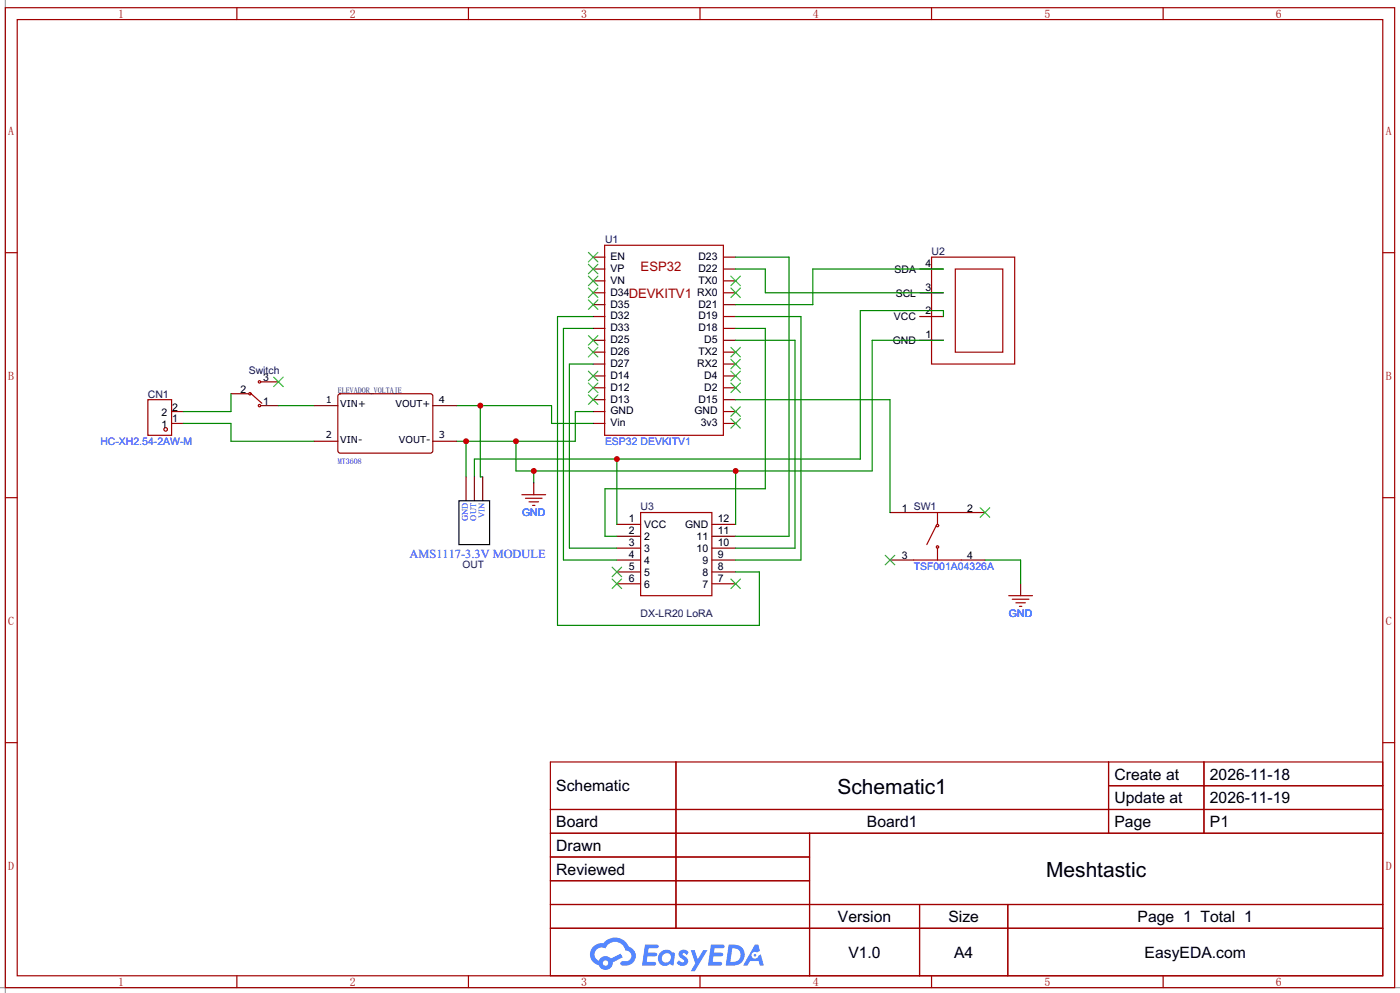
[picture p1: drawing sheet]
<svg xmlns="http://www.w3.org/2000/svg" width="299mm" height="212mm" viewBox="0 0 299 212" stroke-linecap="round" stroke-linejoin="round" font-family="sans-serif">
<path d="M1.1 0v212.3M0 211.2h299.5" fill="none" stroke="#999" stroke-width=".25"/>
<g fill="none" stroke="#a10000" stroke-width=".25">
<path d="M1.1 1.6h297.2v209.6h-297.2zM3.7 4.2h292.1v204.5h-292.1zM50.7 1.6v2.6M100.2 1.6v2.6M149.7 1.6v2.6M199.3 1.6v2.6M248.8 1.6v2.6M1.1 54h2.6M295.8 54h2.5M1.1 106.4h2.6M295.8 106.4h2.5M1.1 158.8h2.6"/>
<path d="M295.8 158.8h2.5M117.7 162.9h178.1v45.8h-178.1zM117.7 173.1h178.1M117.7 178.2h178.1M144.6 162.9v35.6M173.2 178.2v30.5M237.1 162.9v15.3M237.1 168h58.7M257.5 162.9v15.3M117.7 183.3h55.5M117.7 193.4h178.1M117.7 188.3h55.5"/>
<path d="M117.7 198.5h178.1M196.7 193.4v15.3M215.6 193.4v15.3M50.7 208.7v2.5M100.2 208.7v2.5M149.7 208.7v2.5M199.3 208.7v2.5M248.8 208.7v2.5"/>
</g>
<g fill="#5487ff">
<path d="M145.5 203.3a1.3 1.3 0 0 1 1.8 .3l-.4 .6a.54 .54 0 0 0-.9-.2l.1 .2a1.28 1.28 0 0 1 .8 2 1.53 1.53 0 0 1-2.2-.3l.5-.6 .8 .5a.31 .31 0 0 0 .4-.3 .31 .31 0 0 0-.3-.3 1.12 1.12 0 0 1-.6-1.9z"/>
<path d="M147.7 203.2h.9l.7 1.9 1.1-1.9h.9l-2.7 4.5h-.9l1-1.7z"/>
<path d="M138 202h1.6a1.31 1.31 0 0 1 1.2 .2 .4 .4 0 0 1-.3 .6h-1.8l-.1 .9h1.6a.4 .4 0 0 1 .4 .4 .4 .4 0 0 1-.4 .4h-1.7l-.2 1.2h1.4a.46 .46 0 0 1 .5 .1 .46 .46 0 0 1 .1 .5l-.3 .2h-2.7z"/>
<path d="M152.1 202h1.6a1.32 1.32 0 0 1 1.3 .2 .39 .39 0 0 1-.4 .6h-1.7l-.2 .9h1.7a.4 .4 0 0 1 .3 .4 .4 .4 0 0 1-.4 .4h-1.7l-.2 1.2h1.4a.46 .46 0 0 1 .5 .1 .46 .46 0 0 1 .1 .5l-.3 .2h-2.7z"/>
<path d="M161.5 202h.7l.4 1.3-.7 .4a.75 .75 0 0 0-1.1 .3 .75 .75 0 0 0 .5 1 .75 .75 0 0 0 .9-.6l.6-.3 .6 2.4h-.9l-.2-1h-1.9l-.5 1h-.9z"/>
<path d="M155.9 202l-.7 4.5h1.5a2.27 2.27 0 0 0 2.6-2.3 2.27 2.27 0 0 0-2.7-2.2zM156.6 202.8a1.5 1.5 0 0 1 1.8 1.5 1.5 1.5 0 0 1-1.9 1.4h-.3z"/>
<path d="M141.3 203.6a1.6 1.6 0 0 0-.3 2.3 1.6 1.6 0 0 0 2.3 .2l.8 .4 .3-2.5-.2-.3h-.4a1.58 1.58 0 0 0-2.5-.1zM141.9 204.1a.98 .98 0 0 1 1.6 .5 .98 .98 0 0 1-1.1 1.2 .94 .94 0 0 1-.8-.6 .94 .94 0 0 1 .3-1.1z"/>
<path d="M126.9 202.4a2.37 2.37 0 0 0 1.2 4 1.54 1.54 0 0 0 1.7 1 1.54 1.54 0 0 0 1.3-1.6l2.1-1.1-.5-.8-2 1.1a1.57 1.57 0 0 0-2.6 .4 1.5 1.5 0 0 1-.8-2.1 1.5 1.5 0 0 1 2.2-.5 2.23 2.23 0 0 1 2.3-1.4 2.23 2.23 0 0 1 2 1.8 1.16 1.16 0 0 1 1.2 1.1 1.16 1.16 0 0 1-1 1.3h-.7a.47 .47 0 0 0-.6 .3 .47 .47 0 0 0 .4 .6 2.17 2.17 0 0 0 2.5-1 2.17 2.17 0 0 0-.3-2.6l-.8-.5a3.2 3.2 0 0 0-5.4-.7l-1.2 .1zM129 206a.58 .58 0 0 1 1.1 0 .58 .58 0 0 1-1.1 0z"/>
<circle cx="161.5" cy="204.3" r=".28"/>
</g>
<g fill="none" stroke="#870000" stroke-width=".25">
<path d="M126.9 55h2.5M126.9 57.5h2.5M154.8 55h2.6M154.8 57.5h2.6M196.7 57.5h5.1M126.9 60.1h2.5M126.9 62.6h2.5M126.9 65.1h2.5M126.9 67.7h2.5M126.9 70.2h2.5M126.9 72.8h2.5M126.9 75.3h2.5"/>
<path d="M126.9 77.8h2.5M154.8 60.1h2.6M154.8 62.6h2.6M154.8 65.1h2.6M154.8 67.7h2.6M154.8 70.2h2.6M154.8 72.8h2.6M154.8 75.3h2.6M154.8 77.8h2.6M196.7 62.6h5.1M196.7 67.7h5.1M196.7 72.8h5.1"/>
<path d="M36.7 88h2.5M36.7 90.5h2.5M126.9 80.4h2.5M126.9 82.9h2.5M126.9 85.5h2.5M126.9 88h2.5M126.9 90.5h2.5M154.8 80.4h2.6M154.8 82.9h2.6M154.8 85.5h2.6M154.8 88h2.6M154.8 90.5h2.6"/>
<path d="M132 112.1h5M132 114.7h5M132 117.2h5M132 119.8h5M152.3 112.1h5.1M152.3 114.7h5.1M152.3 117.2h5.1M152.3 119.8h5.1M190.4 119.8h5.1M190.4 109.6h5.1M205.6 119.8h5.1M205.6 109.6h5.1"/>
<path d="M132 122.3h5M132 124.8h5M152.3 122.3h5.1M152.3 124.8h5.1M218.3 124.8v2.6"/>
</g>
<g fill="none" stroke="#3c3" stroke-width=".25">
<path d="M125.9 54l2 2M125.9 56.5l2 2M125.9 59.1l2 2M127.9 54l-2 2M127.9 56.5l-2 2M127.9 59.1l-2 2M156.3 59.1l2.1 2M158.4 59.1l-2.1 2M125.9 61.6l2 2M125.9 64.1l2 2.1M125.9 71.8l2 2M125.9 74.3l2 2"/>
<path d="M125.9 79.4l2 2M127.9 61.6l-2 2M127.9 64.1l-2 2.1M127.9 71.8l-2 2M127.9 74.3l-2 2M127.9 79.4l-2 2M156.3 61.6l2.1 2M156.3 74.3l2.1 2M156.3 76.8l2.1 2.1M156.3 79.4l2.1 2M158.4 61.6l-2.1 2M158.4 74.3l-2.1 2"/>
<path d="M158.4 76.8l-2.1 2.1M158.4 79.4l-2.1 2M125.9 81.9l2 2M125.9 84.5l2 2M127.9 81.9l-2 2M127.9 84.5l-2 2M156.3 81.9l2.1 2M156.3 87l2.1 2M156.3 89.5l2.1 2.1M158.4 81.9l-2.1 2M158.4 87l-2.1 2M158.4 89.5l-2.1 2.1"/>
<path d="M189.4 118.7l2 2.1M191.4 118.7l-2 2.1M209.7 108.6l2 2M211.7 108.6l-2 2M130.9 121.3l2.1 2M130.9 123.8l2.1 2.1M133 121.3l-2.1 2M133 123.8l-2.1 2.1M156.3 123.8l2.1 2.1M158.4 123.8l-2.1 2.1"/>
</g>
<g fill="none" stroke="#a10000" stroke-width=".25">
<path d="M129.3 52.4h25.4v40.7h-25.4zM199.3 55h17.7v22.8h-17.7zM204.3 57.5h10.2v17.8h-10.2zM31.6 85.5h5.1v7.6h-5.1zM137 109.6h15.3v17.8h-15.3zM195.5 119.8h10.1M195.5 109.6h10.1M200.3 112.4l-2.1 4.1M200.5 109.6v2.5M200.5 117.2v2.6M215.8 127.4h5.1M216.5 128.1h3.6"/>
<path d="M217.3 128.9h2M218.1 129.7h.5"/>
<circle cx="35.4" cy="91.8" r=".38"/>
<circle cx="200.5" cy="112.4" r=".25"/>
<circle cx="200.5" cy="117" r=".25"/>
</g>
<g fill="none" stroke="#008700" stroke-width=".25">
<path d="M157.4 55h11.4v59.7h-11.4M157.4 57.5h6.3v5.1h38.1M201.8 57.5h-27.9v7.6h-16.5M126.9 70.2h-6.4v49.6h11.5M126.9 77.8h-5.1v39.4h10.2M126.9 67.7h-7.6v66h43.1v-11.4h-5M157.4 70.2h6.3v34.3h-34.3v10.2h2.6M157.4 72.8h12.7v44.4h-12.7M157.4 67.7h13.9v52.1h-13.9M201.8 72.8h-15.2v27.9h-76.2v-6.3M99.7 94.4v7.6M126.9 88h-3.8v6.4h-25.4"/>
<path d="M157.4 85.5h33v24.1M114.2 100.7v2.5M157.4 100.7v11.4M210.7 119.8h7.6v5"/>
</g>
<g fill="#c00">
<circle cx="99.7" cy="94.4" r=".63"/>
<circle cx="110.4" cy="94.4" r=".63"/>
<circle cx="114.2" cy="100.7" r=".63"/>
<circle cx="157.4" cy="100.7" r=".63"/>
</g>
<path d="M201.8 67.7v-1.3h-17.8v31.8h-82.5v3.8M132 98.2v13.9" fill="none" stroke="#008700" stroke-width=".25"/>
<circle cx="132" cy="98.2" r=".63" fill="#c00"/>
<path d="M97.7 86.7h20.3v3.8h8.9M102.7 86.7v15.3h.6" fill="none" stroke="#008700" stroke-width=".25"/>
<circle cx="102.7" cy="86.7" r=".63" fill="#c00"/>
<g fill="none" stroke="#a10000" stroke-width=".25">
<path d="M53.7 84.2l2.3 2M111.6 105.8h5.1M112.4 106.5h3.6M113.2 107.3h2M113.9 108.1h.5"/>
<circle cx="53.5" cy="84.2" r=".25"/>
<circle cx="55.5" cy="86.7" r=".25"/>
<circle cx="55.5" cy="81.7" r=".25"/>
</g>
<path d="M49.4 84.2h3.8M55.8 81.7h3.8M55.8 86.7h3.8M67.2 86.7h5.1M67.2 94.4h5.1M72.3 84.4l.5-.2 19.5 .1 .3 .4-.1 11.9-.4 .3-19.6-.1-.2-.4zM92.6 86.7h5.1M92.6 94.4h5.1M99.7 102v5.1M101.5 102v5.1M103.3 102v5.1M114.2 103.2v2.6" fill="none" stroke="#870000" stroke-width=".25"/>
<path d="M58.5 80.6l2.1 2.1M60.6 80.6l-2.1 2.1" fill="none" stroke="#3c3" stroke-width=".25"/>
<path d="M98.2 107.1h6.5v9.4h-6.5z" fill="none" stroke="#000" stroke-width=".25"/>
<path d="M39.2 90.5h10.2v3.9h17.8M49.4 84.2v3.8h-10.2M59.6 86.7h7.6" fill="none" stroke="#008700" stroke-width=".25"/>
<g font-size="4.5">
<text x="179.1" y="169.8">Schematic1</text>
<text x="223.8" y="187.6">Meshtastic</text>
</g>
<g font-size="3.4">
<text x="238.4" y="166.7">Create at</text>
<text x="258.8" y="166.7">2026-11-18</text>
<text x="119" y="169.2">Schematic</text>
<text x="238.4" y="171.8">Update at</text>
<text x="258.8" y="171.8">2026-11-19</text>
<text x="119" y="176.9">Board</text>
<text x="185.4" y="176.9">Board1</text>
<text x="238.4" y="176.9">Page</text>
<text x="258.8" y="176.9">P1</text>
<text x="119" y="181.9">Drawn</text>
<text x="119" y="187">Reviewed</text>
<text x="179.2" y="197.2">Version</text>
<text x="202.9" y="197.2">Size</text>
<text x="243.3" y="197.2">Page 1 Total 1</text>
<text x="181.5" y="204.8">V1.0</text>
<text x="204.1" y="204.8">A4</text>
<text x="244.8" y="204.8">EasyEDA.com</text>
</g>
<g font-size="2.8" fill="#a00000">
<text x="137" y="57.9">ESP32</text>
<text x="134.5" y="63.8">DEVKITV1</text>
</g>
<text font-size="2.6" fill="#00f" x="87.6" y="119.3">AMS1117-3.3V MODULE</text>
<g font-size="2.5" fill="#a00000">
<text x="25.3" y="3.8">1</text>
<text x="74.8" y="3.8">2</text>
<text x="124.3" y="3.8">3</text>
<text x="173.9" y="3.8">4</text>
<text x="223.4" y="3.8">5</text>
<text x="272.9" y="3.8">6</text>
<text x="1.8" y="28.8">A</text>
<text x="296.4" y="28.8">A</text>
<text x="1.8" y="81.2">B</text>
<text x="296.4" y="81.2">B</text>
<text x="1.8" y="133.5">C</text>
<text x="296.4" y="133.5">C</text>
<text x="1.8" y="185.9">D</text>
<text x="296.4" y="185.9">D</text>
<text x="25.3" y="210.9">1</text>
<text x="74.8" y="210.9">2</text>
<text x="124.3" y="210.9">3</text>
<text x="173.9" y="210.9">4</text>
<text x="223.4" y="210.9">5</text>
<text x="272.9" y="210.9">6</text>
</g>
<g font-size="2.2" fill="#000080">
<text x="129.4" y="52">U1</text>
<text x="199.3" y="54.5">U2</text>
<text x="53.2" y="79.9">Switch</text>
<text x="31.6" y="85">CN1</text>
<text x="111.7" y="110.4">GND</text>
<text x="137" y="109.1">U3</text>
<text x="98.9" y="121.6">OUT</text>
<text x="137" y="132">DX-LR20 LoRA</text>
<text x="215.8" y="132">GND</text>
</g>
<g font-size="2.2">
<text x="130.6" y="55.6">EN</text>
<text x="130.6" y="58.1">VP</text>
<text x="149.4" y="55.6">D23</text>
<text x="149.4" y="58.1">D22</text>
<text x="191.4" y="58.3">SDA</text>
<text x="198" y="57.1">4</text>
<text x="130.6" y="60.7">VN</text>
<text x="130.6" y="63.2">D34</text>
<text x="130.6" y="65.8">D35</text>
<text x="149.1" y="63.2">RX0</text>
<text x="149.4" y="60.7">TX0</text>
<text x="149.4" y="65.8">D21</text>
<text x="191.6" y="63.4">SCL</text>
<text x="198" y="62.2">3</text>
<text x="130.6" y="68.3">D32</text>
<text x="130.6" y="70.8">D33</text>
<text x="149.4" y="68.3">D19</text>
<text x="149.4" y="70.8">D18</text>
<text x="191.2" y="68.5">VCC</text>
<text x="198" y="67.2">2</text>
<text x="130.6" y="73.4">D25</text>
<text x="130.6" y="75.9">D26</text>
<text x="149.4" y="75.9">TX2</text>
<text x="150.6" y="73.4">D5</text>
<text x="191" y="73.6">GND</text>
<text x="198" y="72.3">1</text>
<text x="51.5" y="84">2</text>
<text x="56.3" y="81.4">3</text>
<text x="130.6" y="78.5">D27</text>
<text x="130.6" y="81">D14</text>
<text x="130.6" y="83.5">D12</text>
<text x="149.1" y="78.5">RX2</text>
<text x="150.6" y="81">D4</text>
<text x="150.6" y="83.5">D2</text>
<text x="34.5" y="89.1">2</text>
<text x="36.8" y="87.8">2</text>
<text x="56.3" y="86.5">1</text>
<text x="130.6" y="86.1">D13</text>
<text x="130.6" y="88.6">GND</text>
<text x="148.5" y="88.6">GND</text>
<text x="149.4" y="86.1">D15</text>
<text x="34.5" y="91.6">1</text>
<text x="36.8" y="90.3">1</text>
<text x="130.6" y="91.2">Vin</text>
<text x="149.9" y="91.2">3v3</text>
<text x="134.5" y="111.7">1</text>
<text x="137.8" y="113">VCC</text>
<text x="146.5" y="113">GND</text>
<text x="153.5" y="111.7">12</text>
<text x="192.9" y="109.4">1 SW1</text>
<text x="206.9" y="109.4">2</text>
<text x="134.5" y="114.2">2</text>
<text x="134.5" y="116.8">3</text>
<text x="134.5" y="119.3">4</text>
<text x="137.8" y="115.5">2</text>
<text x="137.8" y="118">3</text>
<text x="149" y="118">10</text>
<text x="149" y="115.5">11</text>
<text x="153.5" y="119.3">9</text>
<text x="153.5" y="116.8">10</text>
<text x="153.5" y="114.2">11</text>
<text x="192.9" y="119.5">3</text>
<text x="206.9" y="119.5">4</text>
<text x="134.5" y="121.8">5</text>
<text x="134.5" y="124.4">6</text>
<text x="137.8" y="120.6">4</text>
<text x="137.8" y="123.1">5</text>
<text x="137.8" y="125.7">6</text>
<text x="150.3" y="125.7">7</text>
<text x="150.3" y="123.1">8</text>
<text x="150.3" y="120.6">9</text>
<text x="153.5" y="124.4">7</text>
<text x="153.5" y="121.8">8</text>
</g>
<g font-size="2.2" fill="#00f">
<text x="21.5" y="95.2">HC-XH2.54-2AW-M</text>
<text x="129.4" y="95.2">ESP32 DEVKITV1</text>
<text x="195.5" y="121.8">TSF001A04326A</text>
</g>
<g font-size="2.1" fill="#00000e">
<text x="69.7" y="86.1">1</text>
<text x="93.9" y="86.1">4</text>
<text x="69.7" y="93.7">2</text>
<text x="93.9" y="93.7">3</text>
</g>
<g font-size="2.1">
<text x="72.8" y="87.1">VIN+</text>
<text x="84.6" y="87.1">VOUT+</text>
<text x="72.8" y="94.7">VIN-</text>
<text x="85.3" y="94.7">VOUT-</text>
</g>
<g font-size="1.8" fill="#00f">
<text x="100.1" y="111.5" transform="rotate(-90 100.1 111.5)">GND</text>
<text x="101.9" y="111.3" transform="rotate(-90 101.9 111.3)">OUT</text>
<text x="103.6" y="110.8" transform="rotate(-90 103.6 110.8)">VIN</text>
</g>
<text font-size="1.7" fill="#000080" x="72.3" y="84">ELEVADOR_VOLTAJE</text>
<text font-size="1.7" fill="#00f" x="72.3" y="99.2">MT3608</text>
</svg>
